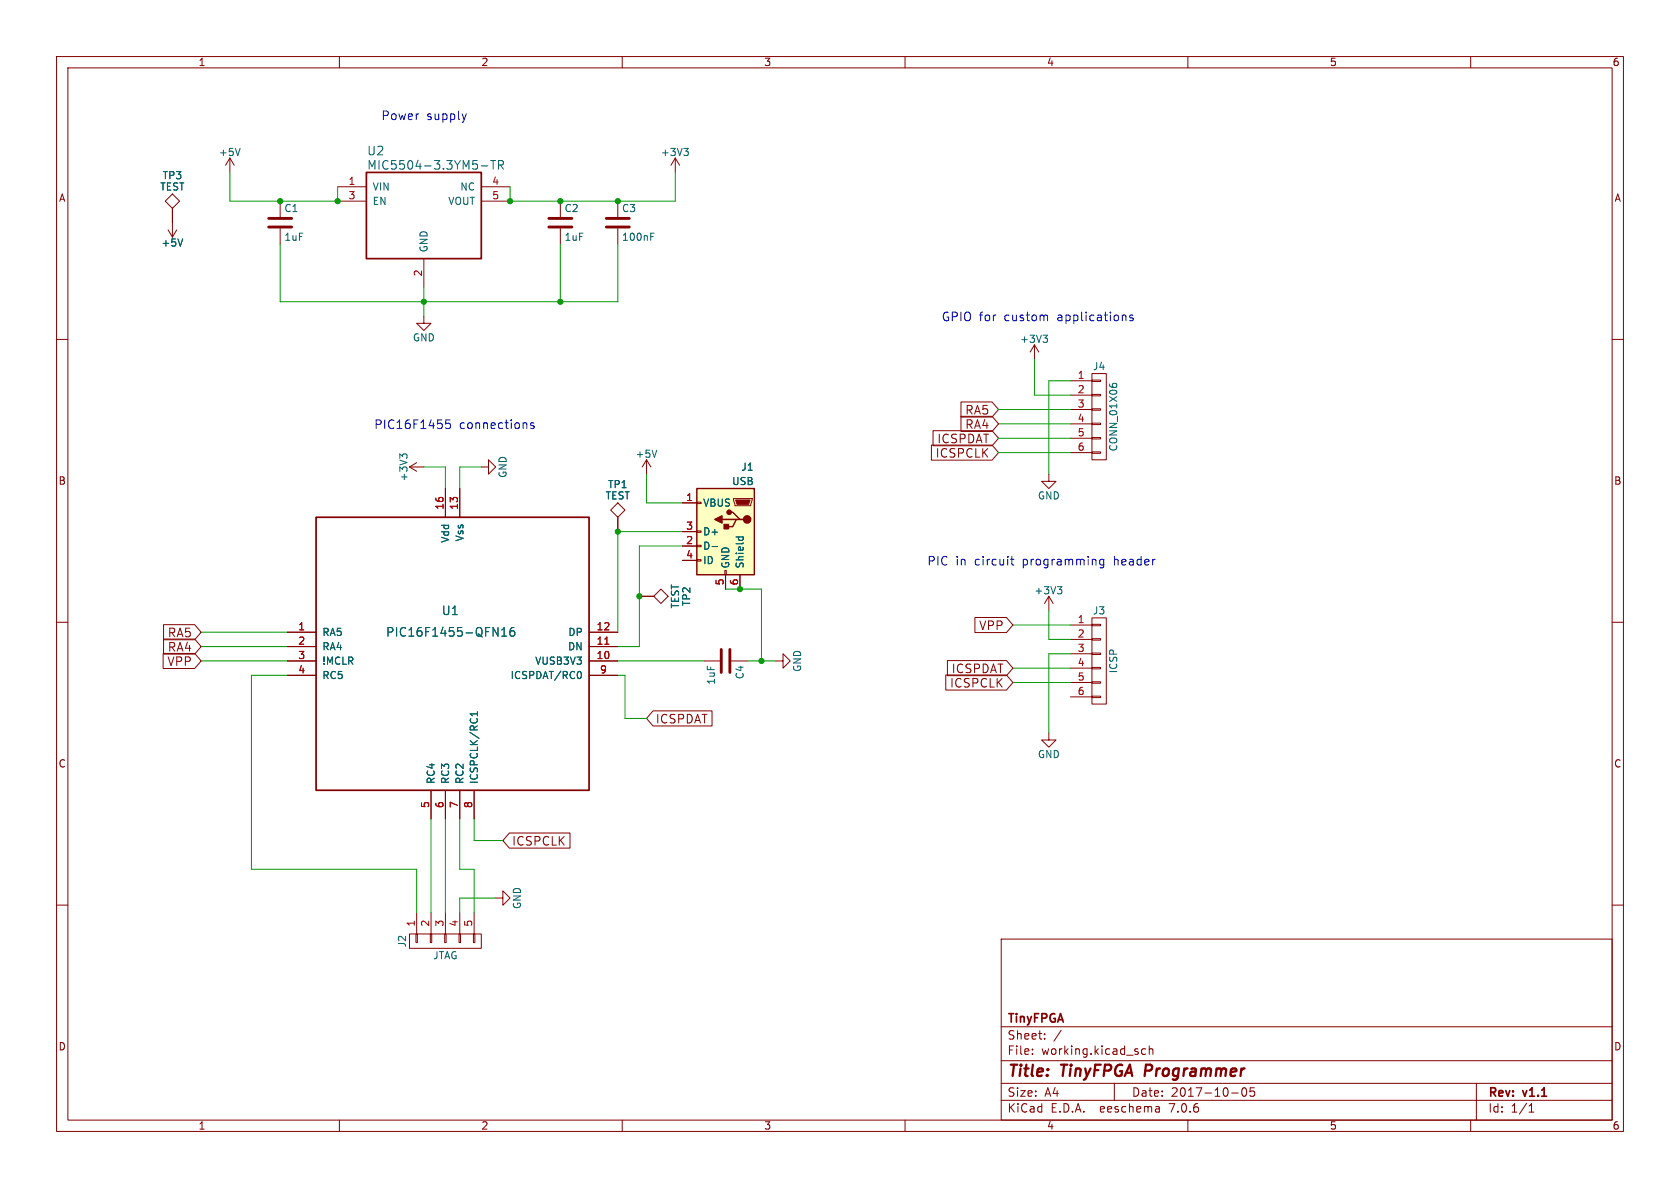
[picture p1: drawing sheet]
(kicad_sch (version 20230121) (generator eeschema)

 (paper "A4")

 (title_block
  (title "TinyFPGA Programmer")
  (date "2017-10-05")
  (rev "v1.1")
  (company "TinyFPGA"))

 (lib_symbols
  (symbol "TinyFPGA-A-Programmer-rescue:+3V3" (power) (pin_names (offset 0)) (in_bom yes) (on_board yes)
   (property "Reference" "#PWR" (at 0 -3.81 0) (effects (font (size 1.27 1.27)) hide))
   (property "Value" "+3V3" (at 0 3.556 0) (effects (font (size 1.27 1.27))))
   (property "Footprint" "" (at 0 0 0) (effects (font (size 1.27 1.27)) hide))
   (property "Datasheet" "" (at 0 0 0) (effects (font (size 1.27 1.27)) hide))
   (symbol "+3V3_0_1"
    (polyline (pts (xy -0.762 1.27) (xy 0 2.54)) (stroke (width 0) (type solid)) (fill (type none)))
    (polyline (pts (xy 0 0) (xy 0 2.54)) (stroke (width 0) (type solid)) (fill (type none)))
    (polyline (pts (xy 0 2.54) (xy 0.762 1.27)) (stroke (width 0) (type solid)) (fill (type none))))
   (symbol "+3V3_1_1"
    (pin power_in line (at 0 0 90) (length 0) hide (name "+3V3" (effects (font (size 1.27 1.27)))) (number "1" (effects (font (size 1.27 1.27)))))))
  (symbol "TinyFPGA-A-Programmer-rescue:+5V" (power) (pin_names (offset 0)) (in_bom yes) (on_board yes)
   (property "Reference" "#PWR" (at 0 -3.81 0) (effects (font (size 1.27 1.27)) hide))
   (property "Value" "+5V" (at 0 3.556 0) (effects (font (size 1.27 1.27))))
   (property "Footprint" "" (at 0 0 0) (effects (font (size 1.27 1.27)) hide))
   (property "Datasheet" "" (at 0 0 0) (effects (font (size 1.27 1.27)) hide))
   (symbol "+5V_0_1"
    (polyline (pts (xy -0.762 1.27) (xy 0 2.54)) (stroke (width 0) (type solid)) (fill (type none)))
    (polyline (pts (xy 0 0) (xy 0 2.54)) (stroke (width 0) (type solid)) (fill (type none)))
    (polyline (pts (xy 0 2.54) (xy 0.762 1.27)) (stroke (width 0) (type solid)) (fill (type none))))
   (symbol "+5V_1_1"
    (pin power_in line (at 0 0 90) (length 0) hide (name "+5V" (effects (font (size 1.27 1.27)))) (number "1" (effects (font (size 1.27 1.27)))))))
  (symbol "TinyFPGA-A-Programmer-rescue:C" (pin_numbers hide) (pin_names (offset 0.254)) (in_bom yes) (on_board yes)
   (property "Reference" "C" (at 0.635 2.54 0) (effects (font (size 1.27 1.27)) (justify left)))
   (property "Value" "C" (at 0.635 -2.54 0) (effects (font (size 1.27 1.27)) (justify left)))
   (property "Footprint" "" (at 0.9652 -3.81 0) (effects (font (size 1.27 1.27)) hide))
   (property "Datasheet" "" (at 0 0 0) (effects (font (size 1.27 1.27)) hide))
   (symbol "C_0_1"
    (polyline (pts (xy -2.032 -0.762) (xy 2.032 -0.762)) (stroke (width 0.508) (type solid)) (fill (type none)))
    (polyline (pts (xy -2.032 0.762) (xy 2.032 0.762)) (stroke (width 0.508) (type solid)) (fill (type none))))
   (symbol "C_1_1"
    (pin passive line (at 0 3.81 270) (length 2.794) (name "~" (effects (font (size 1.27 1.27)))) (number "1" (effects (font (size 1.27 1.27)))))
    (pin passive line (at 0 -3.81 90) (length 2.794) (name "~" (effects (font (size 1.27 1.27)))) (number "2" (effects (font (size 1.27 1.27)))))))
  (symbol "TinyFPGA-A-Programmer-rescue:CONN_01X05" (pin_names (offset 1.016) hide) (in_bom yes) (on_board yes)
   (property "Reference" "J" (at 0 7.62 0) (effects (font (size 1.27 1.27))))
   (property "Value" "CONN_01X05" (at 2.54 0 90) (effects (font (size 1.27 1.27))))
   (property "Footprint" "" (at 0 0 0) (effects (font (size 1.27 1.27)) hide))
   (property "Datasheet" "" (at 0 0 0) (effects (font (size 1.27 1.27)) hide))
   (symbol "CONN_01X05_0_1"
    (rectangle (start -1.27 -4.953) (end 0.254 -5.207) (stroke (width 0) (type solid)) (fill (type none)))
    (rectangle (start -1.27 -2.413) (end 0.254 -2.667) (stroke (width 0) (type solid)) (fill (type none)))
    (rectangle (start -1.27 0.127) (end 0.254 -0.127) (stroke (width 0) (type solid)) (fill (type none)))
    (rectangle (start -1.27 2.667) (end 0.254 2.413) (stroke (width 0) (type solid)) (fill (type none)))
    (rectangle (start -1.27 5.207) (end 0.254 4.953) (stroke (width 0) (type solid)) (fill (type none)))
    (rectangle (start -1.27 6.35) (end 1.27 -6.35) (stroke (width 0) (type solid)) (fill (type none))))
   (symbol "CONN_01X05_1_1"
    (pin passive line (at -5.08 5.08 0) (length 3.81) (name "P1" (effects (font (size 1.27 1.27)))) (number "1" (effects (font (size 1.27 1.27)))))
    (pin passive line (at -5.08 2.54 0) (length 3.81) (name "P2" (effects (font (size 1.27 1.27)))) (number "2" (effects (font (size 1.27 1.27)))))
    (pin passive line (at -5.08 0 0) (length 3.81) (name "P3" (effects (font (size 1.27 1.27)))) (number "3" (effects (font (size 1.27 1.27)))))
    (pin passive line (at -5.08 -2.54 0) (length 3.81) (name "P4" (effects (font (size 1.27 1.27)))) (number "4" (effects (font (size 1.27 1.27)))))
    (pin passive line (at -5.08 -5.08 0) (length 3.81) (name "P5" (effects (font (size 1.27 1.27)))) (number "5" (effects (font (size 1.27 1.27)))))))
  (symbol "TinyFPGA-A-Programmer-rescue:CONN_01X06" (pin_names (offset 1.016) hide) (in_bom yes) (on_board yes)
   (property "Reference" "J" (at 0 8.89 0) (effects (font (size 1.27 1.27))))
   (property "Value" "CONN_01X06" (at 2.54 0 90) (effects (font (size 1.27 1.27))))
   (property "Footprint" "" (at 0 0 0) (effects (font (size 1.27 1.27)) hide))
   (property "Datasheet" "" (at 0 0 0) (effects (font (size 1.27 1.27)) hide))
   (symbol "CONN_01X06_0_1"
    (rectangle (start -1.27 -6.223) (end 0.254 -6.477) (stroke (width 0) (type solid)) (fill (type none)))
    (rectangle (start -1.27 -3.683) (end 0.254 -3.937) (stroke (width 0) (type solid)) (fill (type none)))
    (rectangle (start -1.27 -1.143) (end 0.254 -1.397) (stroke (width 0) (type solid)) (fill (type none)))
    (rectangle (start -1.27 1.397) (end 0.254 1.143) (stroke (width 0) (type solid)) (fill (type none)))
    (rectangle (start -1.27 3.937) (end 0.254 3.683) (stroke (width 0) (type solid)) (fill (type none)))
    (rectangle (start -1.27 6.477) (end 0.254 6.223) (stroke (width 0) (type solid)) (fill (type none)))
    (rectangle (start -1.27 7.62) (end 1.27 -7.62) (stroke (width 0) (type solid)) (fill (type none))))
   (symbol "CONN_01X06_1_1"
    (pin passive line (at -5.08 6.35 0) (length 3.81) (name "P1" (effects (font (size 1.27 1.27)))) (number "1" (effects (font (size 1.27 1.27)))))
    (pin passive line (at -5.08 3.81 0) (length 3.81) (name "P2" (effects (font (size 1.27 1.27)))) (number "2" (effects (font (size 1.27 1.27)))))
    (pin passive line (at -5.08 1.27 0) (length 3.81) (name "P3" (effects (font (size 1.27 1.27)))) (number "3" (effects (font (size 1.27 1.27)))))
    (pin passive line (at -5.08 -1.27 0) (length 3.81) (name "P4" (effects (font (size 1.27 1.27)))) (number "4" (effects (font (size 1.27 1.27)))))
    (pin passive line (at -5.08 -3.81 0) (length 3.81) (name "P5" (effects (font (size 1.27 1.27)))) (number "5" (effects (font (size 1.27 1.27)))))
    (pin passive line (at -5.08 -6.35 0) (length 3.81) (name "P6" (effects (font (size 1.27 1.27)))) (number "6" (effects (font (size 1.27 1.27)))))))
  (symbol "TinyFPGA-A-Programmer-rescue:GND" (power) (pin_names (offset 0)) (in_bom yes) (on_board yes)
   (property "Reference" "#PWR" (at 0 -6.35 0) (effects (font (size 1.27 1.27)) hide))
   (property "Value" "GND" (at 0 -3.81 0) (effects (font (size 1.27 1.27))))
   (property "Footprint" "" (at 0 0 0) (effects (font (size 1.27 1.27)) hide))
   (property "Datasheet" "" (at 0 0 0) (effects (font (size 1.27 1.27)) hide))
   (symbol "GND_0_1"
    (polyline (pts (xy 0 0) (xy 0 -1.27) (xy 1.27 -1.27) (xy 0 -2.54) (xy -1.27 -1.27) (xy 0 -1.27)) (stroke (width 0) (type solid)) (fill (type none))))
   (symbol "GND_1_1"
    (pin power_in line (at 0 0 270) (length 0) hide (name "GND" (effects (font (size 1.27 1.27)))) (number "1" (effects (font (size 1.27 1.27)))))))
  (symbol "TinyFPGA-A-Programmer-rescue:TEST" (pin_numbers hide) (pin_names (offset 1.016) hide) (in_bom yes) (on_board yes)
   (property "Reference" "TP" (at 0 7.62 0) (effects (font (size 1.27 1.27)) (justify bottom)))
   (property "Value" "TEST" (at 0 6.35 0) (effects (font (size 1.27 1.27))))
   (property "Footprint" "" (at 0 0 0) (effects (font (size 1.27 1.27)) hide))
   (property "Datasheet" "" (at 0 0 0) (effects (font (size 1.27 1.27)) hide))
   (symbol "TEST_0_1"
    (polyline (pts (xy 0 5.08) (xy -1.27 3.81) (xy 0 2.54) (xy 1.27 3.81) (xy 0 5.08) (xy 0 5.08)) (stroke (width 0) (type solid)) (fill (type none))))
   (symbol "TEST_1_1"
    (pin passive line (at 0 0 90) (length 2.54) (name "~" (effects (font (size 1.27 1.27)))) (number "1" (effects (font (size 1.27 1.27)))))))
  (symbol "TinyFPGA-A-Programmer-rescue:USB_OTG" (pin_names (offset 1.016)) (in_bom yes) (on_board yes)
   (property "Reference" "J" (at -5.08 11.43 0) (effects (font (size 1.27 1.27)) (justify left)))
   (property "Value" "USB_OTG" (at -5.08 8.89 0) (effects (font (size 1.27 1.27)) (justify left)))
   (property "Footprint" "" (at 3.81 -1.27 0) (effects (font (size 1.27 1.27)) hide))
   (property "Datasheet" "" (at 3.81 -1.27 0) (effects (font (size 1.27 1.27)) hide))
   (symbol "USB_OTG_0_1"
    (rectangle (start -5.08 -7.62) (end 5.08 7.62) (stroke (width 0.254) (type solid)) (fill (type background)))
    (circle (center -3.81 2.159) (radius 0.635) (stroke (width 0.254) (type solid)) (fill (type outline)))
    (circle (center -0.635 3.429) (radius 0.381) (stroke (width 0.254) (type solid)) (fill (type outline)))
    (rectangle (start -0.127 -7.62) (end 0.127 -6.858) (stroke (width 0) (type solid)) (fill (type none)))
    (polyline (pts (xy -1.905 2.159) (xy 0.635 2.159)) (stroke (width 0.254) (type solid)) (fill (type none)))
    (polyline (pts (xy -3.175 2.159) (xy -2.54 2.159) (xy -1.27 3.429) (xy -0.635 3.429)) (stroke (width 0.254) (type solid)) (fill (type none)))
    (polyline (pts (xy -2.54 2.159) (xy -1.905 2.159) (xy -1.27 0.889) (xy 0 0.889)) (stroke (width 0.254) (type solid)) (fill (type none)))
    (polyline (pts (xy 0.635 2.794) (xy 0.635 1.524) (xy 1.905 2.159) (xy 0.635 2.794)) (stroke (width 0.254) (type solid)) (fill (type outline)))
    (polyline (pts (xy -4.318 5.588) (xy -1.778 5.588) (xy -2.032 4.826) (xy -4.064 4.826) (xy -4.318 5.588)) (stroke (width 0) (type solid)) (fill (type outline)))
    (polyline (pts (xy -4.699 5.842) (xy -4.699 5.588) (xy -4.445 4.826) (xy -4.445 4.572) (xy -1.651 4.572) (xy -1.651 4.826) (xy -1.397 5.588) (xy -1.397 5.842) (xy -4.699 5.842)) (stroke (width 0) (type solid)) (fill (type none)))
    (rectangle (start 0.254 1.27) (end -0.508 0.508) (stroke (width 0.254) (type solid)) (fill (type outline)))
    (rectangle (start 5.08 -5.207) (end 4.318 -4.953) (stroke (width 0) (type solid)) (fill (type none)))
    (rectangle (start 5.08 -2.667) (end 4.318 -2.413) (stroke (width 0) (type solid)) (fill (type none)))
    (rectangle (start 5.08 -0.127) (end 4.318 0.127) (stroke (width 0) (type solid)) (fill (type none)))
    (rectangle (start 5.08 4.953) (end 4.318 5.207) (stroke (width 0) (type solid)) (fill (type none))))
   (symbol "USB_OTG_1_1"
    (pin power_in line (at 7.62 5.08 180) (length 2.54) (name "VBUS" (effects (font (size 1.27 1.27)))) (number "1" (effects (font (size 1.27 1.27)))))
    (pin passive line (at 7.62 -2.54 180) (length 2.54) (name "D-" (effects (font (size 1.27 1.27)))) (number "2" (effects (font (size 1.27 1.27)))))
    (pin passive line (at 7.62 0 180) (length 2.54) (name "D+" (effects (font (size 1.27 1.27)))) (number "3" (effects (font (size 1.27 1.27)))))
    (pin passive line (at 7.62 -5.08 180) (length 2.54) (name "ID" (effects (font (size 1.27 1.27)))) (number "4" (effects (font (size 1.27 1.27)))))
    (pin power_in line (at 0 -10.16 90) (length 2.54) (name "GND" (effects (font (size 1.27 1.27)))) (number "5" (effects (font (size 1.27 1.27)))))
    (pin passive line (at -2.54 -10.16 90) (length 2.54) (name "Shield" (effects (font (size 1.27 1.27)))) (number "6" (effects (font (size 1.27 1.27)))))))
  (symbol "pic:PIC16F1455-QFN16" (pin_names (offset 1.016)) (in_bom yes) (on_board yes)
   (property "Reference" "U" (at 3.81 6.35 0) (effects (font (size 1.524 1.524)) (justify right)))
   (property "Value" "PIC16F1455-QFN16" (at 3.81 3.81 0) (effects (font (size 1.524 1.524)) (justify right)))
   (property "Footprint" "" (at 0 0 0) (effects (font (size 1.27 1.27)) hide))
   (property "Datasheet" "" (at 0 0 0) (effects (font (size 1.27 1.27)) hide))
   (property "ki_locked" "" (at 0 0 0) (effects (font (size 1.27 1.27))))
   (symbol "PIC16F1455-QFN16_1_1"
    (rectangle (start 5.08 20.32) (end 53.34 -27.94) (stroke (width 0.3048) (type solid)) (fill (type none)))
    (pin bidirectional line (at 0 0 0) (length 5.08) (name "RA5" (effects (font (size 1.27 1.27)))) (number "1" (effects (font (size 1.27 1.27)))))
    (pin bidirectional line (at 58.42 -5.08 180) (length 5.08) (name "VUSB3V3" (effects (font (size 1.27 1.27)))) (number "10" (effects (font (size 1.27 1.27)))))
    (pin bidirectional line (at 58.42 -2.54 180) (length 5.08) (name "DN" (effects (font (size 1.27 1.27)))) (number "11" (effects (font (size 1.27 1.27)))))
    (pin bidirectional line (at 58.42 0 180) (length 5.08) (name "DP" (effects (font (size 1.27 1.27)))) (number "12" (effects (font (size 1.27 1.27)))))
    (pin bidirectional line (at 30.48 25.4 270) (length 5.08) (name "Vss" (effects (font (size 1.27 1.27)))) (number "13" (effects (font (size 1.27 1.27)))))
    (pin bidirectional line (at 27.94 25.4 270) (length 5.08) (name "Vdd" (effects (font (size 1.27 1.27)))) (number "16" (effects (font (size 1.27 1.27)))))
    (pin bidirectional line (at 0 -2.54 0) (length 5.08) (name "RA4" (effects (font (size 1.27 1.27)))) (number "2" (effects (font (size 1.27 1.27)))))
    (pin bidirectional line (at 0 -5.08 0) (length 5.08) (name "!MCLR" (effects (font (size 1.27 1.27)))) (number "3" (effects (font (size 1.27 1.27)))))
    (pin bidirectional line (at 0 -7.62 0) (length 5.08) (name "RC5" (effects (font (size 1.27 1.27)))) (number "4" (effects (font (size 1.27 1.27)))))
    (pin bidirectional line (at 25.4 -33.02 90) (length 5.08) (name "RC4" (effects (font (size 1.27 1.27)))) (number "5" (effects (font (size 1.27 1.27)))))
    (pin bidirectional line (at 27.94 -33.02 90) (length 5.08) (name "RC3" (effects (font (size 1.27 1.27)))) (number "6" (effects (font (size 1.27 1.27)))))
    (pin bidirectional line (at 30.48 -33.02 90) (length 5.08) (name "RC2" (effects (font (size 1.27 1.27)))) (number "7" (effects (font (size 1.27 1.27)))))
    (pin bidirectional line (at 33.02 -33.02 90) (length 5.08) (name "ICSPCLK/RC1" (effects (font (size 1.27 1.27)))) (number "8" (effects (font (size 1.27 1.27)))))
    (pin bidirectional line (at 58.42 -7.62 180) (length 5.08) (name "ICSPDAT/RC0" (effects (font (size 1.27 1.27)))) (number "9" (effects (font (size 1.27 1.27)))))))
  (symbol "tinyfpga:MIC5504-3.3YM5-TR" (pin_names (offset 1.016)) (in_bom yes) (on_board yes)
   (property "Reference" "U" (at 5.08 6.35 0) (effects (font (size 1.524 1.524)) (justify left)))
   (property "Value" "MIC5504-3.3YM5-TR" (at 5.08 3.81 0) (effects (font (size 1.524 1.524)) (justify left)))
   (property "Footprint" "" (at 0 0 0) (effects (font (size 1.27 1.27)) hide))
   (property "Datasheet" "" (at 0 0 0) (effects (font (size 1.27 1.27)) hide))
   (property "ki_locked" "" (at 0 0 0) (effects (font (size 1.27 1.27))))
   (symbol "MIC5504-3.3YM5-TR_1_1"
    (rectangle (start 5.08 2.54) (end 25.4 -12.7) (stroke (width 0.3048) (type solid)) (fill (type none)))
    (pin bidirectional line (at 0 0 0) (length 5.08) (name "VIN" (effects (font (size 1.27 1.27)))) (number "1" (effects (font (size 1.27 1.27)))))
    (pin bidirectional line (at 15.24 -17.78 90) (length 5.08) (name "GND" (effects (font (size 1.27 1.27)))) (number "2" (effects (font (size 1.27 1.27)))))
    (pin bidirectional line (at 0 -2.54 0) (length 5.08) (name "EN" (effects (font (size 1.27 1.27)))) (number "3" (effects (font (size 1.27 1.27)))))
    (pin bidirectional line (at 30.48 0 180) (length 5.08) (name "NC" (effects (font (size 1.27 1.27)))) (number "4" (effects (font (size 1.27 1.27)))))
    (pin bidirectional line (at 30.48 -2.54 180) (length 5.08) (name "VOUT" (effects (font (size 1.27 1.27)))) (number "5" (effects (font (size 1.27 1.27))))))))

 (junction (at 109.22 93.98) (diameter 0) (color 0 0 0 0))
 (junction (at 113.03 105.41) (diameter 0) (color 0 0 0 0))
 (junction (at 59.69 35.56) (diameter 0) (color 0 0 0 0))
 (junction (at 90.17 35.56) (diameter 0) (color 0 0 0 0))
 (junction (at 49.53 35.56) (diameter 0) (color 0 0 0 0))
 (junction (at 109.22 35.56) (diameter 0) (color 0 0 0 0))
 (junction (at 74.93 53.34) (diameter 0) (color 0 0 0 0))
 (junction (at 99.06 53.34) (diameter 0) (color 0 0 0 0))
 (junction (at 99.06 35.56) (diameter 0) (color 0 0 0 0))
 (junction (at 130.81 104.14) (diameter 0) (color 0 0 0 0))
 (junction (at 134.62 116.84) (diameter 0) (color 0 0 0 0))

 (wire (pts (xy 81.28 82.55) (xy 85.09 82.55)) (stroke (width 0) (type default)))
 (wire (pts (xy 49.53 35.56) (xy 59.69 35.56)) (stroke (width 0) (type default)))
 (wire (pts (xy 109.22 119.38) (xy 110.49 119.38)) (stroke (width 0) (type default)))
 (wire (pts (xy 74.93 50.8) (xy 74.93 53.34)) (stroke (width 0) (type default)))
 (wire (pts (xy 78.74 144.78) (xy 78.74 161.29)) (stroke (width 0) (type default)))
 (wire (pts (xy 119.38 35.56) (xy 119.38 30.48)) (stroke (width 0) (type default)))
 (wire (pts (xy 128.27 104.14) (xy 130.81 104.14)) (stroke (width 0) (type default)))
 (wire (pts (xy 74.93 53.34) (xy 74.93 55.88)) (stroke (width 0) (type default)))
 (wire (pts (xy 99.06 35.56) (xy 109.22 35.56)) (stroke (width 0) (type default)))
 (wire (pts (xy 59.69 35.56) (xy 59.69 33.02)) (stroke (width 0) (type default)))
 (wire (pts (xy 44.45 119.38) (xy 44.45 153.67)) (stroke (width 0) (type default)))
 (wire (pts (xy 109.22 53.34) (xy 109.22 43.18)) (stroke (width 0) (type default)))
 (wire (pts (xy 78.74 86.36) (xy 78.74 82.55)) (stroke (width 0) (type default)))
 (wire (pts (xy 50.8 116.84) (xy 35.56 116.84)) (stroke (width 0) (type default)))
 (wire (pts (xy 110.49 127) (xy 114.3 127)) (stroke (width 0) (type default)))
 (wire (pts (xy 189.23 120.65) (xy 179.07 120.65)) (stroke (width 0) (type default)))
 (wire (pts (xy 44.45 153.67) (xy 73.66 153.67)) (stroke (width 0) (type default)))
 (wire (pts (xy 35.56 111.76) (xy 50.8 111.76)) (stroke (width 0) (type default)))
 (wire (pts (xy 87.63 158.75) (xy 81.28 158.75)) (stroke (width 0) (type default)))
 (wire (pts (xy 176.53 74.93) (xy 189.23 74.93)) (stroke (width 0) (type default)))
 (wire (pts (xy 176.53 77.47) (xy 189.23 77.47)) (stroke (width 0) (type default)))
 (wire (pts (xy 73.66 153.67) (xy 73.66 161.29)) (stroke (width 0) (type default)))
 (wire (pts (xy 179.07 118.11) (xy 189.23 118.11)) (stroke (width 0) (type default)))
 (wire (pts (xy 132.08 116.84) (xy 134.62 116.84)) (stroke (width 0) (type default)))
 (wire (pts (xy 110.49 119.38) (xy 110.49 127)) (stroke (width 0) (type default)))
 (wire (pts (xy 81.28 153.67) (xy 83.82 153.67)) (stroke (width 0) (type default)))
 (wire (pts (xy 81.28 144.78) (xy 81.28 153.67)) (stroke (width 0) (type default)))
 (wire (pts (xy 99.06 53.34) (xy 99.06 43.18)) (stroke (width 0) (type default)))
 (wire (pts (xy 176.53 80.01) (xy 189.23 80.01)) (stroke (width 0) (type default)))
 (wire (pts (xy 83.82 144.78) (xy 83.82 148.59)) (stroke (width 0) (type default)))
 (wire (pts (xy 76.2 144.78) (xy 76.2 161.29)) (stroke (width 0) (type default)))
 (wire (pts (xy 113.03 114.3) (xy 109.22 114.3)) (stroke (width 0) (type default)))
 (wire (pts (xy 182.88 63.5) (xy 182.88 69.85)) (stroke (width 0) (type default)))
 (wire (pts (xy 134.62 104.14) (xy 134.62 116.84)) (stroke (width 0) (type default)))
 (wire (pts (xy 113.03 96.52) (xy 113.03 105.41)) (stroke (width 0) (type default)))
 (wire (pts (xy 109.22 111.76) (xy 109.22 93.98)) (stroke (width 0) (type default)))
 (wire (pts (xy 185.42 67.31) (xy 185.42 83.82)) (stroke (width 0) (type default)))
 (wire (pts (xy 130.81 104.14) (xy 134.62 104.14)) (stroke (width 0) (type default)))
 (wire (pts (xy 90.17 35.56) (xy 99.06 35.56)) (stroke (width 0) (type default)))
 (wire (pts (xy 90.17 33.02) (xy 90.17 35.56)) (stroke (width 0) (type default)))
 (wire (pts (xy 49.53 53.34) (xy 74.93 53.34)) (stroke (width 0) (type default)))
 (wire (pts (xy 83.82 148.59) (xy 88.9 148.59)) (stroke (width 0) (type default)))
 (wire (pts (xy 40.64 35.56) (xy 49.53 35.56)) (stroke (width 0) (type default)))
 (wire (pts (xy 185.42 129.54) (xy 185.42 115.57)) (stroke (width 0) (type default)))
 (wire (pts (xy 134.62 116.84) (xy 137.16 116.84)) (stroke (width 0) (type default)))
 (wire (pts (xy 78.74 82.55) (xy 74.93 82.55)) (stroke (width 0) (type default)))
 (wire (pts (xy 49.53 43.18) (xy 49.53 53.34)) (stroke (width 0) (type default)))
 (wire (pts (xy 109.22 93.98) (xy 120.65 93.98)) (stroke (width 0) (type default)))
 (wire (pts (xy 179.07 110.49) (xy 189.23 110.49)) (stroke (width 0) (type default)))
 (wire (pts (xy 114.3 88.9) (xy 120.65 88.9)) (stroke (width 0) (type default)))
 (wire (pts (xy 50.8 114.3) (xy 35.56 114.3)) (stroke (width 0) (type default)))
 (wire (pts (xy 185.42 107.95) (xy 185.42 113.03)) (stroke (width 0) (type default)))
 (wire (pts (xy 113.03 105.41) (xy 113.03 114.3)) (stroke (width 0) (type default)))
 (wire (pts (xy 99.06 53.34) (xy 109.22 53.34)) (stroke (width 0) (type default)))
 (wire (pts (xy 124.46 116.84) (xy 109.22 116.84)) (stroke (width 0) (type default)))
 (wire (pts (xy 185.42 67.31) (xy 189.23 67.31)) (stroke (width 0) (type default)))
 (wire (pts (xy 114.3 83.82) (xy 114.3 88.9)) (stroke (width 0) (type default)))
 (wire (pts (xy 176.53 72.39) (xy 189.23 72.39)) (stroke (width 0) (type default)))
 (wire (pts (xy 74.93 53.34) (xy 99.06 53.34)) (stroke (width 0) (type default)))
 (wire (pts (xy 81.28 158.75) (xy 81.28 161.29)) (stroke (width 0) (type default)))
 (wire (pts (xy 50.8 119.38) (xy 44.45 119.38)) (stroke (width 0) (type default)))
 (wire (pts (xy 109.22 35.56) (xy 119.38 35.56)) (stroke (width 0) (type default)))
 (wire (pts (xy 182.88 69.85) (xy 189.23 69.85)) (stroke (width 0) (type default)))
 (wire (pts (xy 40.64 30.48) (xy 40.64 35.56)) (stroke (width 0) (type default)))
 (wire (pts (xy 81.28 86.36) (xy 81.28 82.55)) (stroke (width 0) (type default)))
 (wire (pts (xy 83.82 153.67) (xy 83.82 161.29)) (stroke (width 0) (type default)))
 (wire (pts (xy 185.42 113.03) (xy 189.23 113.03)) (stroke (width 0) (type default)))
 (wire (pts (xy 120.65 96.52) (xy 113.03 96.52)) (stroke (width 0) (type default)))
 (wire (pts (xy 185.42 115.57) (xy 189.23 115.57)) (stroke (width 0) (type default)))

 (text "PIC16F1455 connections" (at 66.04 76.2 0) (effects (font (size 1.524 1.524)) (justify left bottom)))
 (text "GPIO for custom applications" (at 166.37 57.15 0) (effects (font (size 1.524 1.524)) (justify left bottom)))
 (text "PIC in circuit programming header" (at 163.83 100.33 0) (effects (font (size 1.524 1.524)) (justify left bottom)))
 (text "Power supply" (at 67.31 21.59 0) (effects (font (size 1.524 1.524)) (justify left bottom)))

 (global_label "VPP" (shape input) (at 35.56 116.84 180) (effects (font (size 1.524 1.524)) (justify right))
  (property "Intersheetrefs" "${INTERSHEET_REFS}" (at 35.56 116.84 0) (effects (font (size 1.27 1.27)) hide)))
 (global_label "RA5" (shape input) (at 176.53 72.39 180) (effects (font (size 1.524 1.524)) (justify right))
  (property "Intersheetrefs" "${INTERSHEET_REFS}" (at 176.53 72.39 0) (effects (font (size 1.27 1.27)) hide)))
 (global_label "ICSPCLK" (shape input) (at 176.53 80.01 180) (effects (font (size 1.524 1.524)) (justify right))
  (property "Intersheetrefs" "${INTERSHEET_REFS}" (at 176.53 80.01 0) (effects (font (size 1.27 1.27)) hide)))
 (global_label "RA4" (shape input) (at 176.53 74.93 180) (effects (font (size 1.524 1.524)) (justify right))
  (property "Intersheetrefs" "${INTERSHEET_REFS}" (at 176.53 74.93 0) (effects (font (size 1.27 1.27)) hide)))
 (global_label "RA5" (shape input) (at 35.56 111.76 180) (effects (font (size 1.524 1.524)) (justify right))
  (property "Intersheetrefs" "${INTERSHEET_REFS}" (at 35.56 111.76 0) (effects (font (size 1.27 1.27)) hide)))
 (global_label "ICSPCLK" (shape input) (at 88.9 148.59 0) (effects (font (size 1.524 1.524)) (justify left))
  (property "Intersheetrefs" "${INTERSHEET_REFS}" (at 88.9 148.59 0) (effects (font (size 1.27 1.27)) hide)))
 (global_label "ICSPDAT" (shape input) (at 114.3 127 0) (effects (font (size 1.524 1.524)) (justify left))
  (property "Intersheetrefs" "${INTERSHEET_REFS}" (at 114.3 127 0) (effects (font (size 1.27 1.27)) hide)))
 (global_label "ICSPDAT" (shape input) (at 176.53 77.47 180) (effects (font (size 1.524 1.524)) (justify right))
  (property "Intersheetrefs" "${INTERSHEET_REFS}" (at 176.53 77.47 0) (effects (font (size 1.27 1.27)) hide)))
 (global_label "ICSPDAT" (shape input) (at 179.07 118.11 180) (effects (font (size 1.524 1.524)) (justify right))
  (property "Intersheetrefs" "${INTERSHEET_REFS}" (at 179.07 118.11 0) (effects (font (size 1.27 1.27)) hide)))
 (global_label "ICSPCLK" (shape input) (at 179.07 120.65 180) (effects (font (size 1.524 1.524)) (justify right))
  (property "Intersheetrefs" "${INTERSHEET_REFS}" (at 179.07 120.65 0) (effects (font (size 1.27 1.27)) hide)))
 (global_label "RA4" (shape input) (at 35.56 114.3 180) (effects (font (size 1.524 1.524)) (justify right))
  (property "Intersheetrefs" "${INTERSHEET_REFS}" (at 35.56 114.3 0) (effects (font (size 1.27 1.27)) hide)))
 (global_label "VPP" (shape input) (at 179.07 110.49 180) (effects (font (size 1.524 1.524)) (justify right))
  (property "Intersheetrefs" "${INTERSHEET_REFS}" (at 179.07 110.49 0) (effects (font (size 1.27 1.27)) hide)))

 (symbol (lib_id "pic:PIC16F1455-QFN16") (at 50.8 111.76 0) (unit 1) (in_bom yes) (on_board yes) (dnp no)
  (property "Reference" "U1" (at 81.28 107.95 0) (effects (font (size 1.524 1.524)) (justify right)))
  (property "Value" "PIC16F1455-QFN16" (at 91.44 111.76 0) (effects (font (size 1.524 1.524)) (justify right)))
  (property "Footprint" "Housings_DFN_QFN:QFN-16-1EP_4x4mm_Pitch0.65mm" (at 50.8 111.76 0) (effects (font (size 1.524 1.524)) hide))
  (property "Datasheet" "" (at 50.8 111.76 0) (effects (font (size 1.524 1.524)) hide)) (pin "1") (pin "10") (pin "11") (pin "12") (pin "13") (pin "16") (pin "2") (pin "3") (pin "4") (pin "5") (pin "6") (pin "7") (pin "8") (pin "9"))

 (symbol (lib_id "tinyfpga:MIC5504-3.3YM5-TR") (at 59.69 33.02 0) (unit 1) (in_bom yes) (on_board yes) (dnp no)
  (property "Reference" "U2" (at 64.77 26.67 0) (effects (font (size 1.524 1.524)) (justify left)))
  (property "Value" "MIC5504-3.3YM5-TR" (at 64.77 29.21 0) (effects (font (size 1.524 1.524)) (justify left)))
  (property "Footprint" "TinyFPGA:SOT23" (at 59.69 33.02 0) (effects (font (size 1.524 1.524)) hide))
  (property "Datasheet" "" (at 59.69 33.02 0) (effects (font (size 1.524 1.524)) hide)) (pin "1") (pin "2") (pin "3") (pin "4") (pin "5"))

 (symbol (lib_id "TinyFPGA-A-Programmer-rescue:C") (at 49.53 39.37 0) (unit 1) (in_bom yes) (on_board yes) (dnp no)
  (property "Reference" "C1" (at 50.165 36.83 0) (effects (font (size 1.27 1.27)) (justify left)))
  (property "Value" "1uF" (at 50.165 41.91 0) (effects (font (size 1.27 1.27)) (justify left)))
  (property "Footprint" "Capacitors_SMD:C_0603" (at 50.4952 43.18 0) (effects (font (size 1.27 1.27)) hide))
  (property "Datasheet" "" (at 49.53 39.37 0) (effects (font (size 1.27 1.27)) hide)) (pin "1") (pin "2"))

 (symbol (lib_id "TinyFPGA-A-Programmer-rescue:C") (at 99.06 39.37 0) (unit 1) (in_bom yes) (on_board yes) (dnp no)
  (property "Reference" "C2" (at 99.695 36.83 0) (effects (font (size 1.27 1.27)) (justify left)))
  (property "Value" "1uF" (at 99.695 41.91 0) (effects (font (size 1.27 1.27)) (justify left)))
  (property "Footprint" "Capacitors_SMD:C_0603" (at 100.0252 43.18 0) (effects (font (size 1.27 1.27)) hide))
  (property "Datasheet" "" (at 99.06 39.37 0) (effects (font (size 1.27 1.27)) hide)) (pin "1") (pin "2"))

 (symbol (lib_id "TinyFPGA-A-Programmer-rescue:C") (at 128.27 116.84 270) (unit 1) (in_bom yes) (on_board yes) (dnp no)
  (property "Reference" "C4" (at 130.81 117.475 0) (effects (font (size 1.27 1.27)) (justify left)))
  (property "Value" "1uF" (at 125.73 117.475 0) (effects (font (size 1.27 1.27)) (justify left)))
  (property "Footprint" "Capacitors_SMD:C_0603" (at 124.46 117.8052 0) (effects (font (size 1.27 1.27)) hide))
  (property "Datasheet" "" (at 128.27 116.84 0) (effects (font (size 1.27 1.27)) hide)) (pin "1") (pin "2"))

 (symbol (lib_id "TinyFPGA-A-Programmer-rescue:C") (at 109.22 39.37 0) (unit 1) (in_bom yes) (on_board yes) (dnp no)
  (property "Reference" "C3" (at 109.855 36.83 0) (effects (font (size 1.27 1.27)) (justify left)))
  (property "Value" "100nF" (at 109.855 41.91 0) (effects (font (size 1.27 1.27)) (justify left)))
  (property "Footprint" "Capacitors_SMD:C_0603" (at 110.1852 43.18 0) (effects (font (size 1.27 1.27)) hide))
  (property "Datasheet" "" (at 109.22 39.37 0) (effects (font (size 1.27 1.27)) hide)) (pin "1") (pin "2"))

 (symbol (lib_id "TinyFPGA-A-Programmer-rescue:GND") (at 85.09 82.55 90) (unit 1) (in_bom yes) (on_board yes) (dnp no)
  (property "Reference" "#PWR3" (at 91.44 82.55 0) (effects (font (size 1.27 1.27)) hide))
  (property "Value" "GND" (at 88.9 82.55 0) (effects (font (size 1.27 1.27))))
  (property "Footprint" "" (at 85.09 82.55 0) (effects (font (size 1.27 1.27)) hide))
  (property "Datasheet" "" (at 85.09 82.55 0) (effects (font (size 1.27 1.27)) hide)) (pin "1"))

 (symbol (lib_id "TinyFPGA-A-Programmer-rescue:+3V3") (at 74.93 82.55 90) (unit 1) (in_bom yes) (on_board yes) (dnp no)
  (property "Reference" "#PWR2" (at 78.74 82.55 0) (effects (font (size 1.27 1.27)) hide))
  (property "Value" "+3V3" (at 71.374 82.55 0) (effects (font (size 1.27 1.27))))
  (property "Footprint" "" (at 74.93 82.55 0) (effects (font (size 1.27 1.27)) hide))
  (property "Datasheet" "" (at 74.93 82.55 0) (effects (font (size 1.27 1.27)) hide)) (pin "1"))

 (symbol (lib_id "TinyFPGA-A-Programmer-rescue:GND") (at 137.16 116.84 90) (unit 1) (in_bom yes) (on_board yes) (dnp no)
  (property "Reference" "#PWR8" (at 143.51 116.84 0) (effects (font (size 1.27 1.27)) hide))
  (property "Value" "GND" (at 140.97 116.84 0) (effects (font (size 1.27 1.27))))
  (property "Footprint" "" (at 137.16 116.84 0) (effects (font (size 1.27 1.27)) hide))
  (property "Datasheet" "" (at 137.16 116.84 0) (effects (font (size 1.27 1.27)) hide)) (pin "1"))

 (symbol (lib_id "TinyFPGA-A-Programmer-rescue:+3V3") (at 119.38 30.48 0) (unit 1) (in_bom yes) (on_board yes) (dnp no)
  (property "Reference" "#PWR7" (at 119.38 34.29 0) (effects (font (size 1.27 1.27)) hide))
  (property "Value" "+3V3" (at 119.38 26.924 0) (effects (font (size 1.27 1.27))))
  (property "Footprint" "" (at 119.38 30.48 0) (effects (font (size 1.27 1.27)) hide))
  (property "Datasheet" "" (at 119.38 30.48 0) (effects (font (size 1.27 1.27)) hide)) (pin "1"))

 (symbol (lib_id "TinyFPGA-A-Programmer-rescue:GND") (at 74.93 55.88 0) (unit 1) (in_bom yes) (on_board yes) (dnp no)
  (property "Reference" "#PWR5" (at 74.93 62.23 0) (effects (font (size 1.27 1.27)) hide))
  (property "Value" "GND" (at 74.93 59.69 0) (effects (font (size 1.27 1.27))))
  (property "Footprint" "" (at 74.93 55.88 0) (effects (font (size 1.27 1.27)) hide))
  (property "Datasheet" "" (at 74.93 55.88 0) (effects (font (size 1.27 1.27)) hide)) (pin "1"))

 (symbol (lib_id "TinyFPGA-A-Programmer-rescue:+5V") (at 40.64 30.48 0) (unit 1) (in_bom yes) (on_board yes) (dnp no)
  (property "Reference" "#PWR1" (at 40.64 34.29 0) (effects (font (size 1.27 1.27)) hide))
  (property "Value" "+5V" (at 40.64 26.924 0) (effects (font (size 1.27 1.27))))
  (property "Footprint" "" (at 40.64 30.48 0) (effects (font (size 1.27 1.27)) hide))
  (property "Datasheet" "" (at 40.64 30.48 0) (effects (font (size 1.27 1.27)) hide)) (pin "1"))

 (symbol (lib_id "TinyFPGA-A-Programmer-rescue:CONN_01X05") (at 78.74 166.37 90) (mirror x) (unit 1) (in_bom yes) (on_board yes) (dnp no)
  (property "Reference" "J2" (at 71.12 166.37 0) (effects (font (size 1.27 1.27))))
  (property "Value" "JTAG" (at 78.74 168.91 90) (effects (font (size 1.27 1.27))))
  (property "Footprint" "Pin_Headers:Pin_Header_Straight_1x05_Pitch2.54mm" (at 78.74 166.37 0) (effects (font (size 1.27 1.27)) hide))
  (property "Datasheet" "" (at 78.74 166.37 0) (effects (font (size 1.27 1.27)) hide)) (pin "1") (pin "2") (pin "3") (pin "4") (pin "5"))

 (symbol (lib_id "TinyFPGA-A-Programmer-rescue:GND") (at 87.63 158.75 90) (unit 1) (in_bom yes) (on_board yes) (dnp no)
  (property "Reference" "#PWR4" (at 93.98 158.75 0) (effects (font (size 1.27 1.27)) hide))
  (property "Value" "GND" (at 91.44 158.75 0) (effects (font (size 1.27 1.27))))
  (property "Footprint" "" (at 87.63 158.75 0) (effects (font (size 1.27 1.27)) hide))
  (property "Datasheet" "" (at 87.63 158.75 0) (effects (font (size 1.27 1.27)) hide)) (pin "1"))

 (symbol (lib_id "TinyFPGA-A-Programmer-rescue:USB_OTG") (at 128.27 93.98 0) (mirror y) (unit 1) (in_bom yes) (on_board yes) (dnp no)
  (property "Reference" "J1" (at 133.35 82.55 0) (effects (font (size 1.27 1.27)) (justify left)))
  (property "Value" "USB" (at 133.35 85.09 0) (effects (font (size 1.27 1.27)) (justify left)))
  (property "Footprint" "TinyFPGA:FCI-Micro-USB" (at 124.46 95.25 0) (effects (font (size 1.27 1.27)) hide))
  (property "Datasheet" "" (at 124.46 95.25 0) (effects (font (size 1.27 1.27)) hide)) (pin "1") (pin "2") (pin "3") (pin "4") (pin "5") (pin "6"))

 (symbol (lib_id "TinyFPGA-A-Programmer-rescue:+5V") (at 114.3 83.82 0) (unit 1) (in_bom yes) (on_board yes) (dnp no)
  (property "Reference" "#PWR6" (at 114.3 87.63 0) (effects (font (size 1.27 1.27)) hide))
  (property "Value" "+5V" (at 114.3 80.264 0) (effects (font (size 1.27 1.27))))
  (property "Footprint" "" (at 114.3 83.82 0) (effects (font (size 1.27 1.27)) hide))
  (property "Datasheet" "" (at 114.3 83.82 0) (effects (font (size 1.27 1.27)) hide)) (pin "1"))

 (symbol (lib_id "TinyFPGA-A-Programmer-rescue:CONN_01X06") (at 194.31 116.84 0) (unit 1) (in_bom yes) (on_board yes) (dnp no)
  (property "Reference" "J3" (at 194.31 107.95 0) (effects (font (size 1.27 1.27))))
  (property "Value" "ICSP" (at 196.85 116.84 90) (effects (font (size 1.27 1.27))))
  (property "Footprint" "Pin_Headers:Pin_Header_Straight_1x06_Pitch2.54mm" (at 194.31 116.84 0) (effects (font (size 1.27 1.27)) hide))
  (property "Datasheet" "" (at 194.31 116.84 0) (effects (font (size 1.27 1.27)) hide)) (pin "1") (pin "2") (pin "3") (pin "4") (pin "5") (pin "6"))

 (symbol (lib_id "TinyFPGA-A-Programmer-rescue:GND") (at 185.42 129.54 0) (unit 1) (in_bom yes) (on_board yes) (dnp no)
  (property "Reference" "#PWR13" (at 185.42 135.89 0) (effects (font (size 1.27 1.27)) hide))
  (property "Value" "GND" (at 185.42 133.35 0) (effects (font (size 1.27 1.27))))
  (property "Footprint" "" (at 185.42 129.54 0) (effects (font (size 1.27 1.27)) hide))
  (property "Datasheet" "" (at 185.42 129.54 0) (effects (font (size 1.27 1.27)) hide)) (pin "1"))

 (symbol (lib_id "TinyFPGA-A-Programmer-rescue:+3V3") (at 185.42 107.95 0) (unit 1) (in_bom yes) (on_board yes) (dnp no)
  (property "Reference" "#PWR12" (at 185.42 111.76 0) (effects (font (size 1.27 1.27)) hide))
  (property "Value" "+3V3" (at 185.42 104.394 0) (effects (font (size 1.27 1.27))))
  (property "Footprint" "" (at 185.42 107.95 0) (effects (font (size 1.27 1.27)) hide))
  (property "Datasheet" "" (at 185.42 107.95 0) (effects (font (size 1.27 1.27)) hide)) (pin "1"))

 (symbol (lib_id "TinyFPGA-A-Programmer-rescue:CONN_01X06") (at 194.31 73.66 0) (unit 1) (in_bom yes) (on_board yes) (dnp no)
  (property "Reference" "J4" (at 194.31 64.77 0) (effects (font (size 1.27 1.27))))
  (property "Value" "CONN_01X06" (at 196.85 73.66 90) (effects (font (size 1.27 1.27))))
  (property "Footprint" "Pin_Headers:Pin_Header_Straight_1x06_Pitch2.54mm" (at 194.31 73.66 0) (effects (font (size 1.27 1.27)) hide))
  (property "Datasheet" "" (at 194.31 73.66 0) (effects (font (size 1.27 1.27)) hide)) (pin "1") (pin "2") (pin "3") (pin "4") (pin "5") (pin "6"))

 (symbol (lib_id "TinyFPGA-A-Programmer-rescue:+3V3") (at 182.88 63.5 0) (unit 1) (in_bom yes) (on_board yes) (dnp no)
  (property "Reference" "#PWR10" (at 182.88 67.31 0) (effects (font (size 1.27 1.27)) hide))
  (property "Value" "+3V3" (at 182.88 59.944 0) (effects (font (size 1.27 1.27))))
  (property "Footprint" "" (at 182.88 63.5 0) (effects (font (size 1.27 1.27)) hide))
  (property "Datasheet" "" (at 182.88 63.5 0) (effects (font (size 1.27 1.27)) hide)) (pin "1"))

 (symbol (lib_id "TinyFPGA-A-Programmer-rescue:GND") (at 185.42 83.82 0) (unit 1) (in_bom yes) (on_board yes) (dnp no)
  (property "Reference" "#PWR11" (at 185.42 90.17 0) (effects (font (size 1.27 1.27)) hide))
  (property "Value" "GND" (at 185.42 87.63 0) (effects (font (size 1.27 1.27))))
  (property "Footprint" "" (at 185.42 83.82 0) (effects (font (size 1.27 1.27)) hide))
  (property "Datasheet" "" (at 185.42 83.82 0) (effects (font (size 1.27 1.27)) hide)) (pin "1"))

 (symbol (lib_id "TinyFPGA-A-Programmer-rescue:TEST") (at 30.48 39.37 0) (unit 1) (in_bom yes) (on_board yes) (dnp no)
  (property "Reference" "TP3" (at 30.48 31.75 0) (effects (font (size 1.27 1.27)) (justify bottom)))
  (property "Value" "TEST" (at 30.48 33.02 0) (effects (font (size 1.27 1.27))))
  (property "Footprint" "Measurement_Points:Measurement_Point_Round-SMD-Pad_Big" (at 30.48 39.37 0) (effects (font (size 1.27 1.27)) hide))
  (property "Datasheet" "" (at 30.48 39.37 0) (effects (font (size 1.27 1.27)) hide)) (pin "1"))

 (symbol (lib_id "TinyFPGA-A-Programmer-rescue:TEST") (at 109.22 93.98 0) (unit 1) (in_bom yes) (on_board yes) (dnp no)
  (property "Reference" "TP1" (at 109.22 86.36 0) (effects (font (size 1.27 1.27)) (justify bottom)))
  (property "Value" "TEST" (at 109.22 87.63 0) (effects (font (size 1.27 1.27))))
  (property "Footprint" "Measurement_Points:Measurement_Point_Round-SMD-Pad_Big" (at 109.22 93.98 0) (effects (font (size 1.27 1.27)) hide))
  (property "Datasheet" "" (at 109.22 93.98 0) (effects (font (size 1.27 1.27)) hide)) (pin "1"))

 (symbol (lib_id "TinyFPGA-A-Programmer-rescue:TEST") (at 113.03 105.41 270) (unit 1) (in_bom yes) (on_board yes) (dnp no)
  (property "Reference" "TP2" (at 120.65 105.41 0) (effects (font (size 1.27 1.27)) (justify bottom)))
  (property "Value" "TEST" (at 119.38 105.41 0) (effects (font (size 1.27 1.27))))
  (property "Footprint" "Measurement_Points:Measurement_Point_Round-SMD-Pad_Big" (at 113.03 105.41 0) (effects (font (size 1.27 1.27)) hide))
  (property "Datasheet" "" (at 113.03 105.41 0) (effects (font (size 1.27 1.27)) hide)) (pin "1"))

 (symbol (lib_id "TinyFPGA-A-Programmer-rescue:+5V") (at 30.48 39.37 180) (unit 1) (in_bom yes) (on_board yes) (dnp no)
  (property "Reference" "#PWR9" (at 30.48 35.56 0) (effects (font (size 1.27 1.27)) hide))
  (property "Value" "+5V" (at 30.48 42.926 0) (effects (font (size 1.27 1.27))))
  (property "Footprint" "" (at 30.48 39.37 0) (effects (font (size 1.27 1.27)) hide))
  (property "Datasheet" "" (at 30.48 39.37 0) (effects (font (size 1.27 1.27)) hide)) (pin "1"))

 (sheet_instances (path "" (page "1"))))
